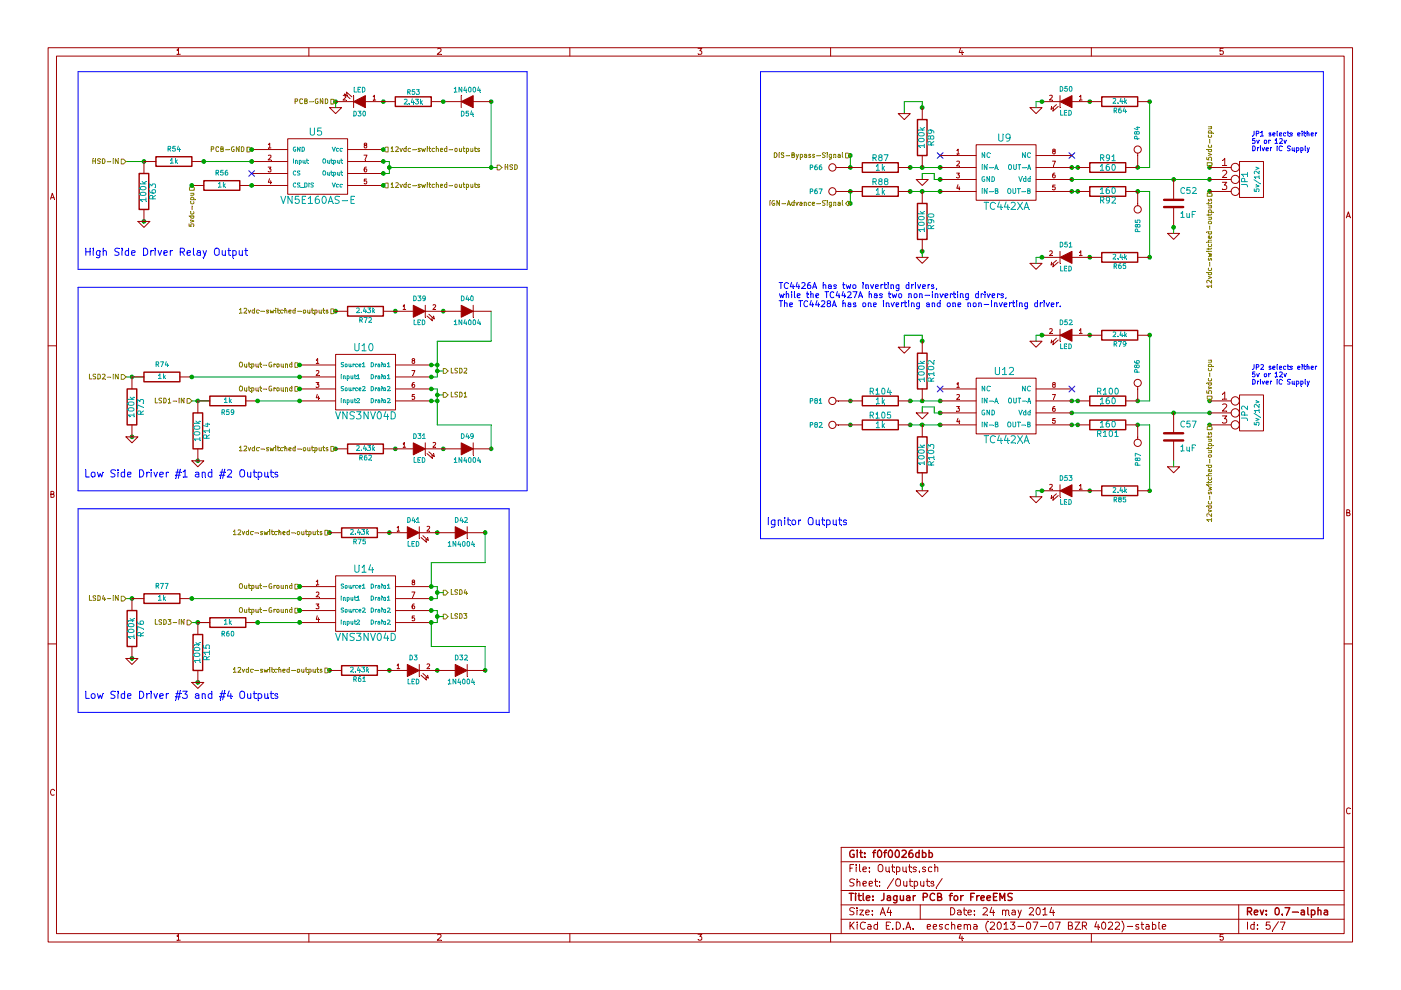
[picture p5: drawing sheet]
EESchema Schematic File Version 2
LIBS:opto
LIBS:power
LIBS:conn
LIBS:transistors
LIBS:device
LIBS:Jaguar
LIBS:Jaguar-cache
EELAYER 27 0
EELAYER END
$Descr A4 11693 8268
encoding utf-8
Sheet 5 7
Title "Jaguar PCB for FreeEMS"
Date "24 may 2014"
Rev "0.7-alpha"
Comp "Git: f0f0026dbb"
Comment1 ""
Comment2 ""
Comment3 ""
Comment4 ""
$EndDescr
Text Notes 6500 2350 0    50   ~ 0
\nTC4426A has two inverting drivers, \nwhile the TC4427A has two non-inverting drivers, \nThe TC4428A has one inverting and one non-inverting driver.
Connection ~ 7100 1700
Connection ~ 7100 1300
Wire Wire Line
	7100 1700 7100 1600
Wire Wire Line
	8950 1600 9000 1600
Wire Wire Line
	7700 2100 7700 2150
Wire Wire Line
	7600 1600 7850 1600
Wire Wire Line
	7600 1400 7850 1400
Connection ~ 1100 5000
Connection ~ 1100 5500
Connection ~ 4050 4450
Connection ~ 3650 4450
Connection ~ 2750 4450
Connection ~ 3250 4450
Wire Notes Line
	4250 5950 650  5950
Wire Notes Line
	650  4250 4250 4250
Wire Wire Line
	1050 5000 1100 5000
Wire Wire Line
	1050 3150 1200 3150
Connection ~ 3300 2600
Connection ~ 2800 2600
Connection ~ 3700 2600
Connection ~ 1100 3650
Connection ~ 1100 3150
Wire Wire Line
	1700 1350 2100 1350
Connection ~ 1200 1350
Connection ~ 1200 1850
Connection ~ 2800 850 
Connection ~ 3200 850 
Wire Notes Line
	650  2250 650  600 
Wire Wire Line
	1050 1350 1200 1350
Wire Wire Line
	7850 1500 7800 1500
Wire Wire Line
	7800 1500 7800 1450
Wire Wire Line
	7800 1450 7700 1450
Wire Wire Line
	7700 1450 7700 1500
Wire Wire Line
	7550 950  7550 850 
Wire Wire Line
	7550 850  7700 850 
Wire Wire Line
	7700 850  7700 900 
Wire Wire Line
	8950 1400 9000 1400
Wire Wire Line
	8950 1500 10100 1500
Connection ~ 10100 1400
Connection ~ 10100 1600
Connection ~ 9800 1500
Connection ~ 8950 1500
Connection ~ 8950 1400
Connection ~ 9000 1400
Connection ~ 9000 1600
Connection ~ 8950 1600
Connection ~ 9500 1600
Connection ~ 9500 1400
Connection ~ 7850 1500
Connection ~ 7850 1600
Connection ~ 7700 1600
Connection ~ 7600 1600
Connection ~ 7100 1600
Connection ~ 7100 1400
Connection ~ 7700 900 
Connection ~ 7600 1400
Connection ~ 7700 1400
Connection ~ 7850 1400
Connection ~ 7700 2100
Wire Notes Line
	6350 600  11050 600 
Wire Notes Line
	6350 600  6350 4500
Wire Notes Line
	11050 600  11050 4500
Connection ~ 10100 1500
Connection ~ 10100 3450
Wire Notes Line
	11050 4500 6350 4500
Connection ~ 7700 4050
Connection ~ 7850 3350
Connection ~ 7700 3350
Connection ~ 7600 3350
Connection ~ 7700 2850
Connection ~ 7100 3350
Connection ~ 7100 3550
Connection ~ 7600 3550
Connection ~ 7700 3550
Connection ~ 7850 3550
Connection ~ 7850 3450
Connection ~ 9500 3350
Connection ~ 9500 3550
Connection ~ 8950 3550
Connection ~ 9000 3550
Connection ~ 9000 3350
Connection ~ 8950 3350
Connection ~ 8950 3450
Connection ~ 9800 3450
Connection ~ 10100 3550
Connection ~ 10100 3350
Wire Wire Line
	8950 3450 10100 3450
Wire Wire Line
	8950 3350 9000 3350
Wire Wire Line
	7700 2850 7700 2800
Wire Wire Line
	7700 2800 7550 2800
Wire Wire Line
	7550 2800 7550 2900
Wire Wire Line
	7700 3450 7700 3400
Wire Wire Line
	7700 3400 7800 3400
Wire Wire Line
	7800 3400 7800 3450
Wire Wire Line
	7800 3450 7850 3450
Wire Wire Line
	7600 3350 7850 3350
Wire Wire Line
	7600 3550 7850 3550
Wire Wire Line
	7700 4050 7700 4100
Wire Wire Line
	8950 3550 9000 3550
Wire Wire Line
	7100 1300 7100 1400
Text HLabel 7100 1700 0    40   BiDi ~ 0
IGN-Advance-Signal
Text HLabel 7100 1300 0    40   Input ~ 0
DIS-Bypass-Signal
$Comp
L CONN_1 P86
U 1 1
P 9500 3200
F 0 "P86" H 9580 3200 40  0000 L CNN
F 1 "Ignitor3" H 9500 3255 30  0001 C CNN
F 2 "" H 9500 3200 60  0001 C CNN
F 3 "" H 9500 3200 60  0001 C CNN
	1    9500 3200
	0    -1   -1   0   
$EndComp
$Comp
L CONN_1 P87
U 1 1
P 9500 3700
F 0 "P87" H 9580 3700 40  0000 L CNN
F 1 "Ignitor4" H 9500 3755 30  0001 C CNN
F 2 "" H 9500 3700 60  0001 C CNN
F 3 "" H 9500 3700 60  0001 C CNN
	1    9500 3700
	0    1    1    0   
$EndComp
$Comp
L CONN_1 P84
U 1 1
P 9500 1250
F 0 "P84" H 9580 1250 40  0000 L CNN
F 1 "Ignitor2" H 9500 1305 30  0001 C CNN
F 2 "" H 9500 1250 60  0001 C CNN
F 3 "" H 9500 1250 60  0001 C CNN
	1    9500 1250
	0    -1   -1   0   
$EndComp
$Comp
L CONN_1 P85
U 1 1
P 9500 1750
F 0 "P85" H 9580 1750 40  0000 L CNN
F 1 "Ignitor1" H 9500 1805 30  0001 C CNN
F 2 "" H 9500 1750 60  0001 C CNN
F 3 "" H 9500 1750 60  0001 C CNN
	1    9500 1750
	0    1    1    0   
$EndComp
$Comp
L TC442XA U?
U 1 1
P 8400 3400
AR Path="/4F0D82A1/5092B819" Ref="U?"  Part="1" 
AR Path="/4F0D82A1/509C864F" Ref="U12"  Part="1" 
F 0 "U12" H 8385 3691 60  0000 C CNN
F 1 "TC442XA" H 8403 3121 60  0000 C CNN
F 2 "" H 8400 3400 60  0001 C CNN
F 3 "" H 8400 3400 60  0001 C CNN
	1    8400 3400
	1    0    0    -1  
$EndComp
$Comp
L R R103
U 1 1
P 7700 3800
F 0 "R103" V 7780 3800 50  0000 C CNN
F 1 "100k" V 7700 3800 50  0000 C CNN
F 2 "" H 7700 3800 60  0001 C CNN
F 3 "" H 7700 3800 60  0001 C CNN
	1    7700 3800
	1    0    0    -1  
$EndComp
$Comp
L R R102
U 1 1
P 7700 3100
F 0 "R102" V 7780 3100 50  0000 C CNN
F 1 "100k" V 7700 3100 50  0000 C CNN
F 2 "" H 7700 3100 60  0001 C CNN
F 3 "" H 7700 3100 60  0001 C CNN
	1    7700 3100
	1    0    0    -1  
$EndComp
$Comp
L R R105
U 1 1
P 7350 3550
F 0 "R105" V 7430 3550 50  0000 C CNN
F 1 "1k" V 7350 3550 50  0000 C CNN
F 2 "" H 7350 3550 60  0001 C CNN
F 3 "" H 7350 3550 60  0001 C CNN
	1    7350 3550
	0    -1   -1   0   
$EndComp
$Comp
L R R104
U 1 1
P 7350 3350
F 0 "R104" V 7430 3350 50  0000 C CNN
F 1 "1k" V 7350 3350 50  0000 C CNN
F 2 "" H 7350 3350 60  0001 C CNN
F 3 "" H 7350 3350 60  0001 C CNN
	1    7350 3350
	0    -1   -1   0   
$EndComp
$Comp
L R R100
U 1 1
P 9250 3350
F 0 "R100" V 9330 3350 50  0000 C CNN
F 1 "160" V 9250 3350 50  0000 C CNN
F 2 "" H 9250 3350 60  0001 C CNN
F 3 "" H 9250 3350 60  0001 C CNN
	1    9250 3350
	0    -1   -1   0   
$EndComp
$Comp
L R R101
U 1 1
P 9250 3550
F 0 "R101" V 9330 3550 50  0000 C CNN
F 1 "160" V 9250 3550 50  0000 C CNN
F 2 "" H 9250 3550 60  0001 C CNN
F 3 "" H 9250 3550 60  0001 C CNN
	1    9250 3550
	0    1    1    0   
$EndComp
$Comp
L GND #PWR029
U 1 1
P 7700 4100
F 0 "#PWR029" H 7700 4100 30  0001 C CNN
F 1 "GND" H 7700 4030 30  0001 C CNN
F 2 "" H 7700 4100 60  0001 C CNN
F 3 "" H 7700 4100 60  0001 C CNN
	1    7700 4100
	1    0    0    -1  
$EndComp
$Comp
L GND #PWR030
U 1 1
P 7550 2900
F 0 "#PWR030" H 7550 2900 30  0001 C CNN
F 1 "GND" H 7550 2830 30  0001 C CNN
F 2 "" H 7550 2900 60  0001 C CNN
F 3 "" H 7550 2900 60  0001 C CNN
	1    7550 2900
	1    0    0    -1  
$EndComp
$Comp
L GND #PWR031
U 1 1
P 7700 3450
F 0 "#PWR031" H 7700 3450 30  0001 C CNN
F 1 "GND" H 7700 3380 30  0001 C CNN
F 2 "" H 7700 3450 60  0001 C CNN
F 3 "" H 7700 3450 60  0001 C CNN
	1    7700 3450
	1    0    0    -1  
$EndComp
$Comp
L C C57
U 1 1
P 9800 3650
F 0 "C57" H 9850 3750 50  0000 L CNN
F 1 "1uF" H 9850 3550 50  0000 L CNN
F 2 "" H 9800 3650 60  0001 C CNN
F 3 "" H 9800 3650 60  0001 C CNN
	1    9800 3650
	1    0    0    -1  
$EndComp
$Comp
L CONN_3 JP2
U 1 1
P 10450 3450
F 0 "JP2" V 10400 3450 50  0000 C CNN
F 1 "5v/12v" V 10500 3450 40  0000 C CNN
F 2 "" H 10450 3450 60  0001 C CNN
F 3 "" H 10450 3450 60  0001 C CNN
	1    10450 3450
	1    0    0    -1  
$EndComp
NoConn ~ 8950 3250
NoConn ~ 7850 3250
$Comp
L CONN_1 P81
U 1 1
P 6950 3350
F 0 "P81" H 7030 3350 40  0000 L CNN
F 1 "IG3" H 6950 3405 30  0001 C CNN
F 2 "" H 6950 3350 60  0001 C CNN
F 3 "" H 6950 3350 60  0001 C CNN
	1    6950 3350
	-1   0    0    1   
$EndComp
$Comp
L CONN_1 P82
U 1 1
P 6950 3550
F 0 "P82" H 7030 3550 40  0000 L CNN
F 1 "IG4" H 6950 3605 30  0001 C CNN
F 2 "" H 6950 3550 60  0001 C CNN
F 3 "" H 6950 3550 60  0001 C CNN
	1    6950 3550
	-1   0    0    1   
$EndComp
$Comp
L GND #PWR032
U 1 1
P 9800 3900
F 0 "#PWR032" H 9800 3900 30  0001 C CNN
F 1 "GND" H 9800 3830 30  0001 C CNN
F 2 "" H 9800 3900 60  0001 C CNN
F 3 "" H 9800 3900 60  0001 C CNN
	1    9800 3900
	1    0    0    -1  
$EndComp
Text Notes 6400 4400 0    60   ~ 0
Ignitor Outputs
Text Notes 10450 3100 0    40   ~ 0
JP2 selects either\n5v or 12v \nDriver IC Supply
Text HLabel 10100 3550 3    40   Input ~ 0
12vdc-switched-outputs
Text HLabel 10100 3350 1    40   Input ~ 0
5vdc-cpu
Text HLabel 10100 1400 1    40   Input ~ 0
5vdc-cpu
Text HLabel 10100 1600 3    40   Input ~ 0
12vdc-switched-outputs
Text Notes 10450 1150 0    40   ~ 0
JP1 selects either\n5v or 12v \nDriver IC Supply
$Comp
L GND #PWR033
U 1 1
P 9800 1950
F 0 "#PWR033" H 9800 1950 30  0001 C CNN
F 1 "GND" H 9800 1880 30  0001 C CNN
F 2 "" H 9800 1950 60  0001 C CNN
F 3 "" H 9800 1950 60  0001 C CNN
	1    9800 1950
	1    0    0    -1  
$EndComp
$Comp
L CONN_1 P67
U 1 1
P 6950 1600
F 0 "P67" H 7030 1600 40  0000 L CNN
F 1 "IG1" H 6950 1655 30  0001 C CNN
F 2 "" H 6950 1600 60  0001 C CNN
F 3 "" H 6950 1600 60  0001 C CNN
	1    6950 1600
	-1   0    0    1   
$EndComp
$Comp
L CONN_1 P66
U 1 1
P 6950 1400
F 0 "P66" H 7030 1400 40  0000 L CNN
F 1 "IG2" H 6950 1455 30  0001 C CNN
F 2 "" H 6950 1400 60  0001 C CNN
F 3 "" H 6950 1400 60  0001 C CNN
	1    6950 1400
	-1   0    0    1   
$EndComp
NoConn ~ 7850 1300
NoConn ~ 8950 1300
$Comp
L CONN_3 JP1
U 1 1
P 10450 1500
F 0 "JP1" V 10400 1500 50  0000 C CNN
F 1 "5v/12v" V 10500 1500 40  0000 C CNN
F 2 "" H 10450 1500 60  0001 C CNN
F 3 "" H 10450 1500 60  0001 C CNN
	1    10450 1500
	1    0    0    -1  
$EndComp
$Comp
L C C52
U 1 1
P 9800 1700
F 0 "C52" H 9850 1800 50  0000 L CNN
F 1 "1uF" H 9850 1600 50  0000 L CNN
F 2 "" H 9800 1700 60  0001 C CNN
F 3 "" H 9800 1700 60  0001 C CNN
	1    9800 1700
	1    0    0    -1  
$EndComp
$Comp
L GND #PWR034
U 1 1
P 7700 1500
F 0 "#PWR034" H 7700 1500 30  0001 C CNN
F 1 "GND" H 7700 1430 30  0001 C CNN
F 2 "" H 7700 1500 60  0001 C CNN
F 3 "" H 7700 1500 60  0001 C CNN
	1    7700 1500
	1    0    0    -1  
$EndComp
$Comp
L GND #PWR035
U 1 1
P 7550 950
F 0 "#PWR035" H 7550 950 30  0001 C CNN
F 1 "GND" H 7550 880 30  0001 C CNN
F 2 "" H 7550 950 60  0001 C CNN
F 3 "" H 7550 950 60  0001 C CNN
	1    7550 950 
	1    0    0    -1  
$EndComp
$Comp
L GND #PWR036
U 1 1
P 7700 2150
F 0 "#PWR036" H 7700 2150 30  0001 C CNN
F 1 "GND" H 7700 2080 30  0001 C CNN
F 2 "" H 7700 2150 60  0001 C CNN
F 3 "" H 7700 2150 60  0001 C CNN
	1    7700 2150
	1    0    0    -1  
$EndComp
$Comp
L R R92
U 1 1
P 9250 1600
F 0 "R92" V 9330 1600 50  0000 C CNN
F 1 "160" V 9250 1600 50  0000 C CNN
F 2 "" H 9250 1600 60  0001 C CNN
F 3 "" H 9250 1600 60  0001 C CNN
	1    9250 1600
	0    1    1    0   
$EndComp
$Comp
L R R91
U 1 1
P 9250 1400
F 0 "R91" V 9330 1400 50  0000 C CNN
F 1 "160" V 9250 1400 50  0000 C CNN
F 2 "" H 9250 1400 60  0001 C CNN
F 3 "" H 9250 1400 60  0001 C CNN
	1    9250 1400
	0    -1   -1   0   
$EndComp
$Comp
L R R87
U 1 1
P 7350 1400
F 0 "R87" V 7430 1400 50  0000 C CNN
F 1 "1k" V 7350 1400 50  0000 C CNN
F 2 "" H 7350 1400 60  0001 C CNN
F 3 "" H 7350 1400 60  0001 C CNN
	1    7350 1400
	0    -1   -1   0   
$EndComp
$Comp
L R R88
U 1 1
P 7350 1600
F 0 "R88" V 7430 1600 50  0000 C CNN
F 1 "1k" V 7350 1600 50  0000 C CNN
F 2 "" H 7350 1600 60  0001 C CNN
F 3 "" H 7350 1600 60  0001 C CNN
	1    7350 1600
	0    -1   -1   0   
$EndComp
$Comp
L R R89
U 1 1
P 7700 1150
F 0 "R89" V 7780 1150 50  0000 C CNN
F 1 "100k" V 7700 1150 50  0000 C CNN
F 2 "" H 7700 1150 60  0001 C CNN
F 3 "" H 7700 1150 60  0001 C CNN
	1    7700 1150
	1    0    0    -1  
$EndComp
$Comp
L R R90
U 1 1
P 7700 1850
F 0 "R90" V 7780 1850 50  0000 C CNN
F 1 "100k" V 7700 1850 50  0000 C CNN
F 2 "" H 7700 1850 60  0001 C CNN
F 3 "" H 7700 1850 60  0001 C CNN
	1    7700 1850
	1    0    0    -1  
$EndComp
$Comp
L TC442XA U9
U 1 1
P 8400 1450
F 0 "U9" H 8385 1741 60  0000 C CNN
F 1 "TC442XA" H 8403 1171 60  0000 C CNN
F 2 "" H 8400 1450 60  0001 C CNN
F 3 "" H 8400 1450 60  0001 C CNN
	1    8400 1450
	1    0    0    -1  
$EndComp
Text HLabel 2750 4450 0    40   Input ~ 0
12vdc-switched-outputs
Text HLabel 2800 2600 0    40   Input ~ 0
12vdc-switched-outputs
$Comp
L GND #PWR037
U 1 1
P 1100 5500
F 0 "#PWR037" H 1100 5500 30  0001 C CNN
F 1 "GND" H 1100 5430 30  0001 C CNN
F 2 "" H 1100 5500 60  0001 C CNN
F 3 "" H 1100 5500 60  0001 C CNN
	1    1100 5500
	1    0    0    -1  
$EndComp
$Comp
L GND #PWR038
U 1 1
P 1100 3650
F 0 "#PWR038" H 1100 3650 30  0001 C CNN
F 1 "GND" H 1100 3580 30  0001 C CNN
F 2 "" H 1100 3650 60  0001 C CNN
F 3 "" H 1100 3650 60  0001 C CNN
	1    1100 3650
	1    0    0    -1  
$EndComp
$Comp
L GND #PWR039
U 1 1
P 1200 1850
F 0 "#PWR039" H 1200 1850 30  0001 C CNN
F 1 "GND" H 1200 1780 30  0001 C CNN
F 2 "" H 1200 1850 60  0001 C CNN
F 3 "" H 1200 1850 60  0001 C CNN
	1    1200 1850
	1    0    0    -1  
$EndComp
Text HLabel 2500 4900 0    40   Input ~ 0
Output-Ground
$Comp
L R R76
U 1 1
P 1100 5250
F 0 "R76" V 1180 5250 50  0000 C CNN
F 1 "100k" V 1100 5250 50  0000 C CNN
F 2 "" H 1100 5250 60  0001 C CNN
F 3 "" H 1100 5250 60  0001 C CNN
	1    1100 5250
	1    0    0    -1  
$EndComp
Text Notes 700  5850 0    60   ~ 0
Low Side Driver #3 and #4 Outputs
$Comp
L DIODE D42
U 1 1
P 3850 4450
F 0 "D42" H 3850 4550 40  0000 C CNN
F 1 "1N4004" H 3850 4350 40  0000 C CNN
F 2 "" H 3850 4450 60  0001 C CNN
F 3 "" H 3850 4450 60  0001 C CNN
	1    3850 4450
	1    0    0    -1  
$EndComp
$Comp
L LED D41
U 1 1
P 3450 4450
F 0 "D41" H 3450 4550 40  0000 C CNN
F 1 "LED" H 3450 4350 40  0000 C CNN
F 2 "" H 3450 4450 60  0001 C CNN
F 3 "" H 3450 4450 60  0001 C CNN
	1    3450 4450
	1    0    0    -1  
$EndComp
$Comp
L R R75
U 1 1
P 3000 4450
F 0 "R75" V 3080 4450 40  0000 C CNN
F 1 "2.43k" V 3000 4450 40  0000 C CNN
F 2 "" H 3000 4450 60  0001 C CNN
F 3 "" H 3000 4450 60  0001 C CNN
	1    3000 4450
	0    1    1    0   
$EndComp
Text HLabel 1050 5000 0    40   Input ~ 0
LSD4-IN
Text HLabel 3700 4950 2    40   Output ~ 0
LSD4
$Comp
L R R77
U 1 1
P 1350 5000
F 0 "R77" V 1250 5000 40  0000 C CNN
F 1 "1k" V 1350 5000 40  0000 C CNN
F 2 "" H 1350 5000 60  0001 C CNN
F 3 "" H 1350 5000 60  0001 C CNN
	1    1350 5000
	0    1    1    0   
$EndComp
$Comp
L R R74
U 1 1
P 1350 3150
F 0 "R74" V 1250 3150 40  0000 C CNN
F 1 "1k" V 1350 3150 40  0000 C CNN
F 2 "" H 1350 3150 60  0001 C CNN
F 3 "" H 1350 3150 60  0001 C CNN
	1    1350 3150
	0    1    1    0   
$EndComp
Text HLabel 3700 3100 2    40   Output ~ 0
LSD2
Text HLabel 1050 3150 0    40   Input ~ 0
LSD2-IN
$Comp
L R R72
U 1 1
P 3050 2600
F 0 "R72" V 3130 2600 40  0000 C CNN
F 1 "2.43k" V 3050 2600 40  0000 C CNN
F 2 "" H 3050 2600 60  0001 C CNN
F 3 "" H 3050 2600 60  0001 C CNN
	1    3050 2600
	0    1    1    0   
$EndComp
$Comp
L LED D39
U 1 1
P 3500 2600
F 0 "D39" H 3500 2700 40  0000 C CNN
F 1 "LED" H 3500 2500 40  0000 C CNN
F 2 "" H 3500 2600 60  0001 C CNN
F 3 "" H 3500 2600 60  0001 C CNN
	1    3500 2600
	1    0    0    -1  
$EndComp
Text Notes 700  4000 0    60   ~ 0
Low Side Driver #1 and #2 Outputs
$Comp
L R R73
U 1 1
P 1100 3400
F 0 "R73" V 1180 3400 50  0000 C CNN
F 1 "100k" V 1100 3400 50  0000 C CNN
F 2 "" H 1100 3400 60  0001 C CNN
F 3 "" H 1100 3400 60  0001 C CNN
	1    1100 3400
	1    0    0    -1  
$EndComp
Text HLabel 2500 3250 0    40   Input ~ 0
Output-Ground
Text HLabel 2100 1250 0    40   Input ~ 0
PCB-GND
$Comp
L R R63
U 1 1
P 1200 1600
F 0 "R63" V 1280 1600 50  0000 C CNN
F 1 "100k" V 1200 1600 50  0000 C CNN
F 2 "" H 1200 1600 60  0001 C CNN
F 3 "" H 1200 1600 60  0001 C CNN
	1    1200 1600
	1    0    0    -1  
$EndComp
Text Notes 700  2150 0    60   ~ 0
High Side Driver Relay Output
$Comp
L LED D30
U 1 1
P 3000 850
F 0 "D30" H 3000 950 40  0000 C CNN
F 1 "LED" H 3000 750 40  0000 C CNN
F 2 "" H 3000 850 60  0001 C CNN
F 3 "" H 3000 850 60  0001 C CNN
	1    3000 850 
	-1   0    0    1   
$EndComp
$Comp
L R R53
U 1 1
P 3450 850
F 0 "R53" V 3530 850 40  0000 C CNN
F 1 "2.43k" V 3450 850 40  0000 C CNN
F 2 "" H 3450 850 60  0001 C CNN
F 3 "" H 3450 850 60  0001 C CNN
	1    3450 850 
	0    -1   -1   0   
$EndComp
Text HLabel 1050 1350 0    40   Input ~ 0
HSD-IN
Text HLabel 4150 1400 2    40   Output ~ 0
HSD
Text HLabel 3200 1250 2    40   Input ~ 0
12vdc-switched-outputs
$Comp
L R R54
U 1 1
P 1450 1350
F 0 "R54" V 1350 1350 40  0000 C CNN
F 1 "1k" V 1450 1350 40  0000 C CNN
F 2 "" H 1450 1350 60  0001 C CNN
F 3 "" H 1450 1350 60  0001 C CNN
	1    1450 1350
	0    1    1    0   
$EndComp
$Comp
L VN5E160AS-E U5
U 1 1
P 2650 1400
F 0 "U5" H 2635 1691 60  0000 C CNN
F 1 "VN5E160AS-E" H 2653 1121 60  0000 C CNN
F 2 "~" H 2650 1400 60  0000 C CNN
F 3 "~" H 2650 1400 60  0000 C CNN
	1    2650 1400
	1    0    0    -1  
$EndComp
$Comp
L VNS3NV04D U10
U 1 1
P 3050 3200
F 0 "U10" H 3035 3491 60  0000 C CNN
F 1 "VNS3NV04D" H 3053 2921 60  0000 C CNN
F 2 "~" H 3050 3200 60  0000 C CNN
F 3 "~" H 3050 3200 60  0000 C CNN
	1    3050 3200
	1    0    0    -1  
$EndComp
$Comp
L VNS3NV04D U14
U 1 1
P 3050 5050
F 0 "U14" H 3035 5341 60  0000 C CNN
F 1 "VNS3NV04D" H 3053 4771 60  0000 C CNN
F 2 "~" H 3050 5050 60  0000 C CNN
F 3 "~" H 3050 5050 60  0000 C CNN
	1    3050 5050
	1    0    0    -1  
$EndComp
Wire Wire Line
	9800 1900 9800 1950
Connection ~ 9800 1900
Wire Wire Line
	9800 3850 9800 3900
Connection ~ 1600 3150
Text HLabel 2500 3050 0    40   Input ~ 0
Output-Ground
Wire Wire Line
	3600 3050 3650 3050
Wire Wire Line
	3650 2850 3650 3150
Wire Wire Line
	3650 3150 3600 3150
Wire Wire Line
	3650 3100 3700 3100
Connection ~ 3650 3100
Wire Wire Line
	3600 3250 3650 3250
Wire Wire Line
	3650 3250 3650 3550
Wire Wire Line
	3650 3350 3600 3350
Wire Wire Line
	3650 3300 3700 3300
Connection ~ 3650 3300
Connection ~ 3300 3750
Connection ~ 2800 3750
Connection ~ 3700 3750
Text HLabel 2800 3750 0    40   Input ~ 0
12vdc-switched-outputs
$Comp
L R R62
U 1 1
P 3050 3750
F 0 "R62" V 3130 3750 40  0000 C CNN
F 1 "2.43k" V 3050 3750 40  0000 C CNN
F 2 "" H 3050 3750 60  0001 C CNN
F 3 "" H 3050 3750 60  0001 C CNN
	1    3050 3750
	0    1    1    0   
$EndComp
$Comp
L LED D31
U 1 1
P 3500 3750
F 0 "D31" H 3500 3850 40  0000 C CNN
F 1 "LED" H 3500 3650 40  0000 C CNN
F 2 "" H 3500 3750 60  0001 C CNN
F 3 "" H 3500 3750 60  0001 C CNN
	1    3500 3750
	1    0    0    -1  
$EndComp
Wire Wire Line
	3650 2850 4100 2850
Wire Wire Line
	4100 2850 4100 2600
Connection ~ 3650 3050
Wire Wire Line
	4100 3750 4100 3550
Wire Wire Line
	4100 3550 3650 3550
Connection ~ 3650 3350
Wire Wire Line
	1600 3150 2500 3150
Wire Wire Line
	1600 3350 1750 3350
Connection ~ 1650 3850
Connection ~ 1650 3350
$Comp
L GND #PWR040
U 1 1
P 1650 3850
F 0 "#PWR040" H 1650 3850 30  0001 C CNN
F 1 "GND" H 1650 3780 30  0001 C CNN
F 2 "" H 1650 3850 60  0001 C CNN
F 3 "" H 1650 3850 60  0001 C CNN
	1    1650 3850
	1    0    0    -1  
$EndComp
$Comp
L R R59
U 1 1
P 1900 3350
F 0 "R59" V 2000 3350 40  0000 C CNN
F 1 "1k" V 1900 3350 40  0000 C CNN
F 2 "" H 1900 3350 60  0001 C CNN
F 3 "" H 1900 3350 60  0001 C CNN
	1    1900 3350
	0    1    1    0   
$EndComp
Text HLabel 1600 3350 0    40   Input ~ 0
LSD1-IN
$Comp
L R R14
U 1 1
P 1650 3600
F 0 "R14" V 1730 3600 50  0000 C CNN
F 1 "100k" V 1650 3600 50  0000 C CNN
F 2 "" H 1650 3600 60  0001 C CNN
F 3 "" H 1650 3600 60  0001 C CNN
	1    1650 3600
	1    0    0    -1  
$EndComp
Connection ~ 4100 3750
$Comp
L DIODE D49
U 1 1
P 3900 3750
F 0 "D49" H 3900 3850 40  0000 C CNN
F 1 "1N4004" H 3900 3650 40  0000 C CNN
F 2 "" H 3900 3750 60  0001 C CNN
F 3 "" H 3900 3750 60  0001 C CNN
	1    3900 3750
	1    0    0    -1  
$EndComp
$Comp
L DIODE D40
U 1 1
P 3900 2600
F 0 "D40" H 3900 2700 40  0000 C CNN
F 1 "1N4004" H 3900 2500 40  0000 C CNN
F 2 "" H 3900 2600 60  0001 C CNN
F 3 "" H 3900 2600 60  0001 C CNN
	1    3900 2600
	1    0    0    -1  
$EndComp
Text HLabel 3700 3300 2    40   Output ~ 0
LSD1
Text HLabel 3200 1550 2    40   Input ~ 0
12vdc-switched-outputs
Wire Wire Line
	3200 1350 3250 1350
Wire Wire Line
	3250 1350 3250 1450
Wire Wire Line
	3250 1450 3200 1450
Wire Wire Line
	3250 1400 4150 1400
Connection ~ 3250 1400
Wire Wire Line
	4100 850  4100 1400
Connection ~ 4100 1400
Text HLabel 2800 850  0    40   Input ~ 0
PCB-GND
$Comp
L GND #PWR041
U 1 1
P 2800 900
F 0 "#PWR041" H 2800 900 30  0001 C CNN
F 1 "GND" H 2800 830 30  0001 C CNN
F 2 "" H 2800 900 60  0001 C CNN
F 3 "" H 2800 900 60  0001 C CNN
	1    2800 900 
	1    0    0    -1  
$EndComp
Wire Wire Line
	2800 850  2800 900 
Connection ~ 4100 850 
Connection ~ 3200 1250
Connection ~ 3200 1350
Connection ~ 3200 1450
Connection ~ 3200 1550
Connection ~ 2100 1250
Connection ~ 2100 1350
Connection ~ 1700 1350
NoConn ~ 2100 1450
$Comp
L R R56
U 1 1
P 1850 1550
F 0 "R56" V 1750 1550 40  0000 C CNN
F 1 "1k" V 1850 1550 40  0000 C CNN
F 2 "" H 1850 1550 60  0001 C CNN
F 3 "" H 1850 1550 60  0001 C CNN
	1    1850 1550
	0    1    1    0   
$EndComp
Text HLabel 1600 1550 3    40   Input ~ 0
5vdc-cpu
Connection ~ 2100 1550
Connection ~ 1600 1550
Wire Notes Line
	4400 2250 4400 600 
Wire Notes Line
	4400 600  650  600 
Wire Notes Line
	650  2250 4400 2250
Wire Notes Line
	4400 2400 650  2400
Wire Notes Line
	650  4100 4400 4100
Wire Notes Line
	650  2400 650  4100
Wire Notes Line
	4400 4100 4400 2400
Text HLabel 2500 5100 0    40   Input ~ 0
Output-Ground
Wire Wire Line
	1600 5200 1750 5200
Connection ~ 1650 5700
Connection ~ 1650 5200
$Comp
L GND #PWR042
U 1 1
P 1650 5700
F 0 "#PWR042" H 1650 5700 30  0001 C CNN
F 1 "GND" H 1650 5630 30  0001 C CNN
F 2 "" H 1650 5700 60  0001 C CNN
F 3 "" H 1650 5700 60  0001 C CNN
	1    1650 5700
	1    0    0    -1  
$EndComp
$Comp
L R R60
U 1 1
P 1900 5200
F 0 "R60" V 2000 5200 40  0000 C CNN
F 1 "1k" V 1900 5200 40  0000 C CNN
F 2 "" H 1900 5200 60  0001 C CNN
F 3 "" H 1900 5200 60  0001 C CNN
	1    1900 5200
	0    1    1    0   
$EndComp
Text HLabel 1600 5200 0    40   Input ~ 0
LSD3-IN
$Comp
L R R15
U 1 1
P 1650 5450
F 0 "R15" V 1730 5450 50  0000 C CNN
F 1 "100k" V 1650 5450 50  0000 C CNN
F 2 "" H 1650 5450 60  0001 C CNN
F 3 "" H 1650 5450 60  0001 C CNN
	1    1650 5450
	1    0    0    -1  
$EndComp
Text HLabel 3700 5150 2    40   Output ~ 0
LSD3
Connection ~ 3600 3050
Connection ~ 3600 3150
Connection ~ 3600 3250
Connection ~ 3600 3350
Connection ~ 2500 3050
Connection ~ 2500 3150
Connection ~ 2500 3250
Connection ~ 2150 3350
Connection ~ 2500 4900
Connection ~ 2500 5000
Connection ~ 2500 5100
Connection ~ 2150 5200
Connection ~ 3600 5200
Connection ~ 3600 5100
Connection ~ 3600 5000
Connection ~ 3600 4900
Wire Wire Line
	3600 4900 3650 4900
Wire Wire Line
	3650 4900 3650 5000
Wire Wire Line
	3650 5000 3600 5000
Wire Wire Line
	3650 4950 3700 4950
Connection ~ 3650 4950
Wire Wire Line
	4050 4450 4050 4700
Wire Wire Line
	4050 4700 3600 4700
Wire Wire Line
	3600 4700 3600 4900
Wire Wire Line
	1600 5000 2500 5000
Connection ~ 1600 5000
Wire Wire Line
	2150 3350 2500 3350
Connection ~ 2500 3350
Wire Wire Line
	3600 5100 3650 5100
Wire Wire Line
	3650 5100 3650 5200
Wire Wire Line
	3650 5200 3600 5200
Wire Wire Line
	3700 5150 3650 5150
Connection ~ 3650 5150
Wire Wire Line
	2150 5200 2500 5200
Connection ~ 2500 5200
Connection ~ 3250 5600
Connection ~ 2750 5600
Connection ~ 3650 5600
Text HLabel 2750 5600 0    40   Input ~ 0
12vdc-switched-outputs
$Comp
L R R61
U 1 1
P 3000 5600
F 0 "R61" V 3080 5600 40  0000 C CNN
F 1 "2.43k" V 3000 5600 40  0000 C CNN
F 2 "" H 3000 5600 60  0001 C CNN
F 3 "" H 3000 5600 60  0001 C CNN
	1    3000 5600
	0    1    1    0   
$EndComp
$Comp
L LED D3
U 1 1
P 3450 5600
F 0 "D3" H 3450 5700 40  0000 C CNN
F 1 "LED" H 3450 5500 40  0000 C CNN
F 2 "" H 3450 5600 60  0001 C CNN
F 3 "" H 3450 5600 60  0001 C CNN
	1    3450 5600
	1    0    0    -1  
$EndComp
Wire Wire Line
	4050 5600 4050 5400
Connection ~ 4050 5600
$Comp
L DIODE D32
U 1 1
P 3850 5600
F 0 "D32" H 3850 5700 40  0000 C CNN
F 1 "1N4004" H 3850 5500 40  0000 C CNN
F 2 "" H 3850 5600 60  0001 C CNN
F 3 "" H 3850 5600 60  0001 C CNN
	1    3850 5600
	1    0    0    -1  
$EndComp
Wire Wire Line
	3600 5200 3600 5400
Wire Wire Line
	3600 5400 4050 5400
Wire Notes Line
	4250 4250 4250 5950
Wire Notes Line
	650  5950 650  4250
Connection ~ 9100 850 
Connection ~ 9600 850 
$Comp
L R R64
U 1 1
P 9350 850
F 0 "R64" V 9430 850 40  0000 C CNN
F 1 "2.4k" V 9350 850 40  0000 C CNN
F 2 "" H 9350 850 60  0001 C CNN
F 3 "" H 9350 850 60  0001 C CNN
	1    9350 850 
	0    -1   1    0   
$EndComp
$Comp
L LED D50
U 1 1
P 8900 850
F 0 "D50" H 8900 950 40  0000 C CNN
F 1 "LED" H 8900 750 40  0000 C CNN
F 2 "" H 8900 850 60  0001 C CNN
F 3 "" H 8900 850 60  0001 C CNN
	1    8900 850 
	-1   0    0    -1  
$EndComp
Connection ~ 9100 2150
Connection ~ 9600 2150
$Comp
L R R65
U 1 1
P 9350 2150
F 0 "R65" V 9430 2150 40  0000 C CNN
F 1 "2.4k" V 9350 2150 40  0000 C CNN
F 2 "" H 9350 2150 60  0001 C CNN
F 3 "" H 9350 2150 60  0001 C CNN
	1    9350 2150
	0    -1   1    0   
$EndComp
$Comp
L LED D51
U 1 1
P 8900 2150
F 0 "D51" H 8900 2250 40  0000 C CNN
F 1 "LED" H 8900 2050 40  0000 C CNN
F 2 "" H 8900 2150 60  0001 C CNN
F 3 "" H 8900 2150 60  0001 C CNN
	1    8900 2150
	-1   0    0    -1  
$EndComp
Wire Wire Line
	9600 850  9600 1400
Wire Wire Line
	9600 1400 9500 1400
Wire Wire Line
	9600 2150 9600 1600
Wire Wire Line
	9600 1600 9500 1600
Connection ~ 9100 2800
Connection ~ 9600 2800
$Comp
L R R79
U 1 1
P 9350 2800
F 0 "R79" V 9430 2800 40  0000 C CNN
F 1 "2.4k" V 9350 2800 40  0000 C CNN
F 2 "" H 9350 2800 60  0001 C CNN
F 3 "" H 9350 2800 60  0001 C CNN
	1    9350 2800
	0    -1   1    0   
$EndComp
$Comp
L LED D52
U 1 1
P 8900 2800
F 0 "D52" H 8900 2900 40  0000 C CNN
F 1 "LED" H 8900 2700 40  0000 C CNN
F 2 "" H 8900 2800 60  0001 C CNN
F 3 "" H 8900 2800 60  0001 C CNN
	1    8900 2800
	-1   0    0    -1  
$EndComp
Wire Wire Line
	9600 2800 9600 3350
Connection ~ 9100 4100
Connection ~ 9600 4100
$Comp
L R R85
U 1 1
P 9350 4100
F 0 "R85" V 9430 4100 40  0000 C CNN
F 1 "2.4k" V 9350 4100 40  0000 C CNN
F 2 "" H 9350 4100 60  0001 C CNN
F 3 "" H 9350 4100 60  0001 C CNN
	1    9350 4100
	0    -1   1    0   
$EndComp
$Comp
L LED D53
U 1 1
P 8900 4100
F 0 "D53" H 8900 4200 40  0000 C CNN
F 1 "LED" H 8900 4000 40  0000 C CNN
F 2 "" H 8900 4100 60  0001 C CNN
F 3 "" H 8900 4100 60  0001 C CNN
	1    8900 4100
	-1   0    0    -1  
$EndComp
Wire Wire Line
	9600 4100 9600 3550
Wire Wire Line
	9600 3550 9500 3550
Wire Wire Line
	9600 3350 9500 3350
$Comp
L GND #PWR043
U 1 1
P 8650 900
F 0 "#PWR043" H 8650 900 30  0001 C CNN
F 1 "GND" H 8650 830 30  0001 C CNN
F 2 "" H 8650 900 60  0001 C CNN
F 3 "" H 8650 900 60  0001 C CNN
	1    8650 900 
	1    0    0    -1  
$EndComp
Wire Wire Line
	8700 850  8650 850 
Wire Wire Line
	8650 850  8650 900 
Connection ~ 8700 850 
$Comp
L GND #PWR044
U 1 1
P 8650 2200
F 0 "#PWR044" H 8650 2200 30  0001 C CNN
F 1 "GND" H 8650 2130 30  0001 C CNN
F 2 "" H 8650 2200 60  0001 C CNN
F 3 "" H 8650 2200 60  0001 C CNN
	1    8650 2200
	1    0    0    -1  
$EndComp
Wire Wire Line
	8700 2150 8650 2150
Wire Wire Line
	8650 2150 8650 2200
Connection ~ 8700 2150
$Comp
L GND #PWR045
U 1 1
P 8650 2850
F 0 "#PWR045" H 8650 2850 30  0001 C CNN
F 1 "GND" H 8650 2780 30  0001 C CNN
F 2 "" H 8650 2850 60  0001 C CNN
F 3 "" H 8650 2850 60  0001 C CNN
	1    8650 2850
	1    0    0    -1  
$EndComp
$Comp
L GND #PWR046
U 1 1
P 8650 4150
F 0 "#PWR046" H 8650 4150 30  0001 C CNN
F 1 "GND" H 8650 4080 30  0001 C CNN
F 2 "" H 8650 4150 60  0001 C CNN
F 3 "" H 8650 4150 60  0001 C CNN
	1    8650 4150
	1    0    0    -1  
$EndComp
Wire Wire Line
	8700 2800 8650 2800
Wire Wire Line
	8650 2800 8650 2850
Wire Wire Line
	8700 4100 8650 4100
Wire Wire Line
	8650 4100 8650 4150
Connection ~ 8700 2800
Connection ~ 8700 4100
$Comp
L DIODE D54
U 1 1
P 3900 850
F 0 "D54" H 3900 950 40  0000 C CNN
F 1 "1N4004" H 3900 750 40  0000 C CNN
F 2 "" H 3900 850 60  0001 C CNN
F 3 "" H 3900 850 60  0001 C CNN
	1    3900 850 
	-1   0    0    1   
$EndComp
Connection ~ 3700 850 
$EndSCHEMATC
